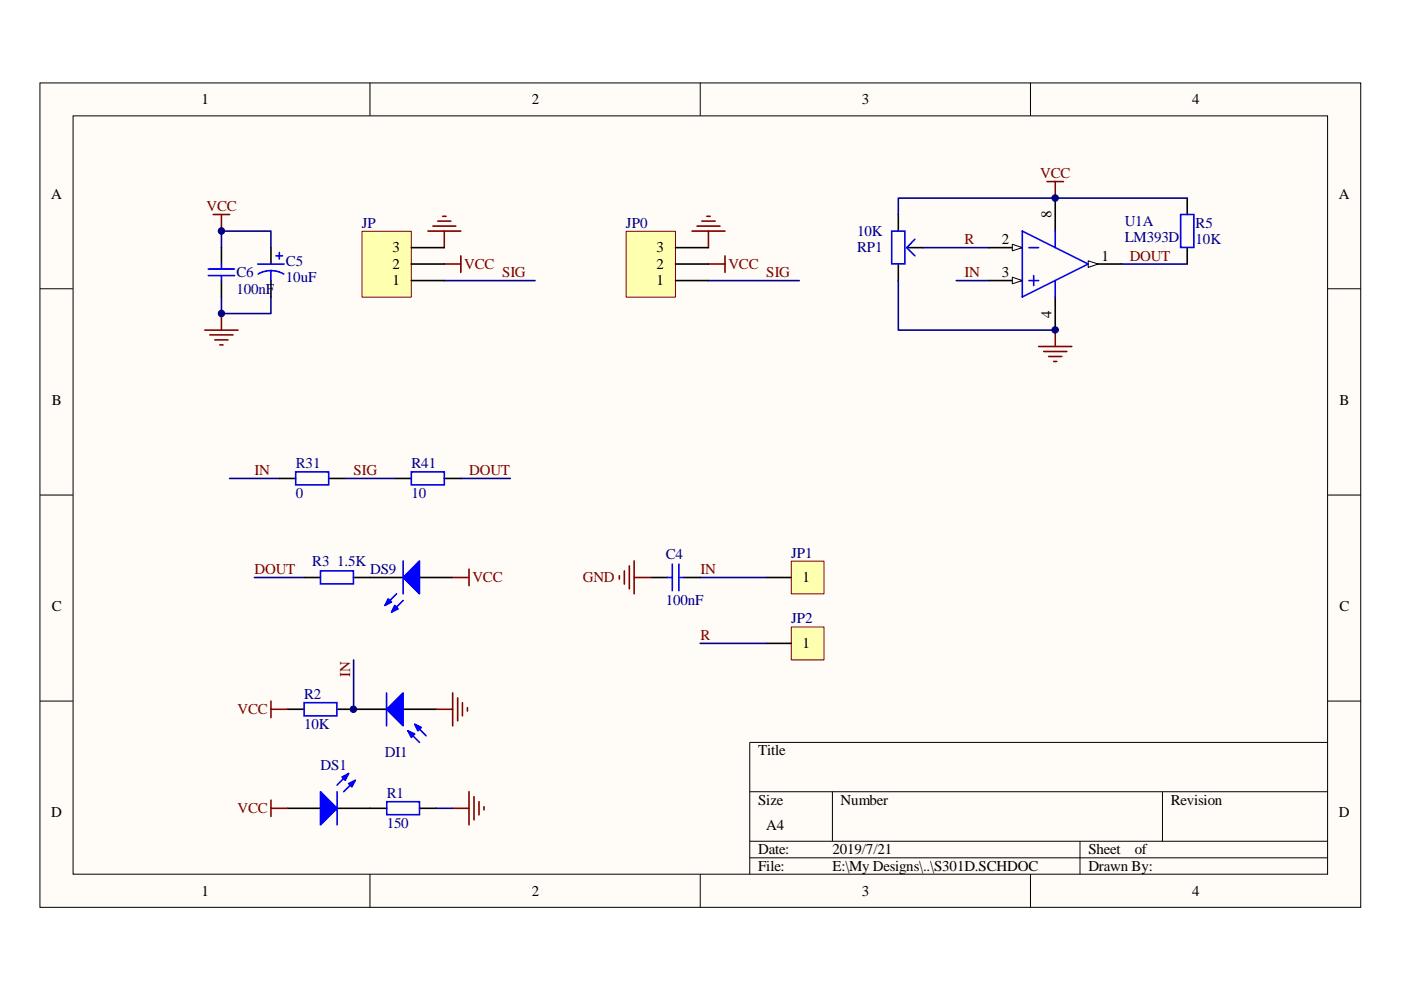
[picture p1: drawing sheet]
<svg xmlns="http://www.w3.org/2000/svg" width="297mm" height="210mm" viewBox="0 0 297 210" stroke-linecap="round" stroke-linejoin="round" font-family="sans-serif">
<path d="M8.5 17.6h280v174.8h-280z" fill="#fffcf8"/>
<path d="M8.5 17.6h280v174.8h-280z" fill="none" stroke="#000" stroke-width=".21"/>
<path d="M15.5 24.6h266v160.7h-266z" fill="#fffcf8"/>
<g fill="none" stroke="#000" stroke-width=".21">
<path d="M78.4 17.5v7M148.5 17.5v7M218.5 17.5v7M15.5 24.6h266v160.7h-266zM8.5 61.2h7M281.5 61.2h7M8.5 105h7M281.5 105h7M8.5 148.6h7M281.5 148.6h7M281.5 157.4h-122.5v27.9M159 167.9h122.5"/>
<path d="M159 178.4h122.5M176.5 167.9v10.5M229 178.4v6.9M246.5 167.9v10.5M78.4 185.3v7.1M148.5 185.3v7.1M159 181.9h122.5M218.5 185.3v7.1"/>
</g>
<g fill="none" stroke="#800000" stroke-width=".34">
<path d="M45.2 45.5h3.5M46.9 45.5v3.5M90.7 49h7M91.8 47.9h4.8M92.8 46.9h2.8M93.9 45.9h.7M94.2 56h3.5M94.2 49v3.5M97.7 54.2v3.6M43.4 70h7.1M44.5 71h4.9M45.6 72.1h2.7"/>
<path d="M46.6 73.1h.7M46.9 66.5v3.5M96 122.4h3.4M99.4 120.7v3.5"/>
</g>
<path d="M46.9 52.5v3.5M46.9 59.5v3.5M57.4 52.5v3.5M57.4 59.5v3.5M64.5 122.4h3.4M75 122.4h10.5M88.9 122.4h7.1" fill="none" stroke="#000" stroke-width=".34"/>
<g fill="#00f" stroke="#00f" stroke-width=".34">
<path d="M88.9 118.9v7l-3.4-3.5z" fill-rule="evenodd"/>
<path d="M82.3 127l.7 .6-1.4 .8z" fill-rule="evenodd"/>
<path d="M83.7 128.4l.7 .7-1.4 .7z" fill-rule="evenodd"/>
</g>
<g fill="none" stroke="#00f" stroke-width=".34">
<path d="M44.2 58.4h5.5M44.2 57h5.5M46.9 56v1M46.9 58.4v1.1M54.7 56h5.5M57.4 57.4l1.5 .2 1.3 .5M57.4 57.4l-1.4 .2-1.3 .5M57.4 57.4v2.1M58.5 54.2h1.4M59.2 53.5v1.4M85.5 118.9v7M67.9 121h7v2.8h-7z"/>
<path d="M84.1 125.9l-2.5 2.5M85.5 127.3l-2.5 2.5"/>
</g>
<path d="M46.9 52.5v-3.5h10.5v3.5M94.2 59.5h19.3M46.9 63v3.5h10.5v-3.5M53.9 122.4h10.6" fill="none" stroke="#000080" stroke-width=".34"/>
<path d="M76.8 49.1h10.4v13.9h-10.4z" fill="#ffffb0"/>
<path d="M76.8 49h10.4v14h-10.4z" fill="none" stroke="#800000" stroke-width=".21"/>
<path d="M87.2 59.5h7M87.2 56h7M87.2 52.5h7" fill="none" stroke="#000" stroke-width=".34"/>
<path d="M167.8 119h6.9v6.9h-6.9z" fill="#ffffb0"/>
<path d="M167.8 119h6.9v6.9h-6.9z" fill="none" stroke="#800000" stroke-width=".21"/>
<path d="M162.5 122.4h5.2" fill="none" stroke="#000" stroke-width=".34"/>
<path d="M167.8 133h6.9v6.9h-6.9z" fill="#ffffb0"/>
<path d="M167.8 132.9h6.9v7h-6.9z" fill="none" stroke="#800000" stroke-width=".21"/>
<path d="M162.5 136.4h5.2" fill="none" stroke="#000" stroke-width=".34"/>
<path d="M150.2 59.5h19.3M148.5 122.4h14M148.5 136.4h14" fill="none" stroke="#000080" stroke-width=".34"/>
<path d="M146.7 49h7M147.8 47.9h4.9M148.8 46.9h2.8M149.9 45.9h.7M150.2 56h3.5M150.2 49v3.5M153.7 54.2v3.6" fill="none" stroke="#800000" stroke-width=".34"/>
<path d="M132.8 49.1h10.4v13.9h-10.4z" fill="#ffffb0"/>
<path d="M132.8 49h10.4v14h-10.4z" fill="none" stroke="#800000" stroke-width=".21"/>
<g fill="none" stroke="#000" stroke-width=".34">
<path d="M143.2 59.5h7M143.2 56h7M143.2 52.5h7M190.5 45.5v3.5M190.5 56v3.5M192.2 52.5h3.5M209.7 59.5h7M223.7 42v7M251.7 42v3.5M251.7 52.5v3.5M59.2 101.4h3.5M69.7 101.4h3.5"/>
<path d="M83.7 101.4h3.5M94.2 101.4h3.5M138 122.4h3.5M144.9 122.4h3.6M61 150.4h3.5M71.5 150.4h10.5M85.5 150.4h7M61 171.4h6.9M71.5 171.4h10.5M88.9 171.4h3.6"/>
</g>
<g fill="#00f" stroke="#00f" stroke-width=".34">
<path d="M67.9 167.9l3.6 3.5-3.6 3.5z" fill-rule="evenodd"/>
<path d="M73.9 166.1l1.4-.6-.7 1.3z" fill-rule="evenodd"/>
<path d="M72.5 164.7l1.4-.7-.7 1.5z" fill-rule="evenodd"/>
<path d="M82 150.4l3.5-3.5v7z" fill-rule="evenodd"/>
<path d="M86.5 155l1.4 .6-.7 .8z" fill-rule="evenodd"/>
<path d="M87.9 153.6l1.4 .6-.7 .8z" fill-rule="evenodd"/>
</g>
<g fill="none" stroke="#00f" stroke-width=".34">
<path d="M189.1 49h2.8v6.9h-2.8zM194 50.7l-1.8 1.8 1.8 1.7M250.3 45.5h2.8v7h-2.8zM62.7 100h7v2.8h-7zM87.2 100h7v2.8h-7zM142.5 119.6v5.6M143.9 119.6v5.6M141.5 122.4h1M143.9 122.4h1M64.5 149h6.9v2.8h-6.9zM82 146.9v7M86.5 155l2.4 2.4"/>
<path d="M87.9 153.6l2.4 2.4M71.5 167.9v7M73.9 164l-2.4 2.5M75.3 165.5l-2.4 2.4M82 170h6.9v2.7h-6.9z"/>
</g>
<path d="M190.5 59.5v10.5h33.2M195.7 52.5h14M202.7 59.5h7M237.7 56h14M251.7 42h-61.2v3.5M48.7 101.4h10.5M73.2 101.4h10.5M97.7 101.4h10.5M75 139.9v10.5M92.5 171.4h3.5" fill="none" stroke="#000080" stroke-width=".34"/>
<g fill="none" stroke="#800000" stroke-width=".34">
<path d="M222 38.5h3.5M223.7 38.5v3.5M220.2 73.5h7M221.3 74.5h4.9M222.3 75.6h2.8M223.4 76.6h.7M223.7 70v3.5M133.4 120v4.9M134.5 118.9v7M131.3 122.1v.7M132.4 121v2.8M134.5 122.4h3.5"/>
<path d="M57.4 150.4h3.6M57.4 148.6v3.6M92.5 150.4h3.5M96 146.9v7M97 148v4.8M98 149v2.8M99.1 150v.8M57.4 169.6v3.5M57.4 171.4h3.6M96 171.4h3.4M99.4 167.9v7M100.5 168.9v4.9"/>
<path d="M101.6 170v2.8M102.6 171v.7"/>
</g>
<path d="M214.6 58.8l2.1 .7-2.1 .7z" fill-rule="evenodd" fill="#fffcf8" stroke="#000" stroke-width=".21"/>
<path d="M209.7 52.5h7" fill="none" stroke="#000" stroke-width=".34"/>
<path d="M214.6 51.8l2.1 .7-2.1 .7z" fill-rule="evenodd" fill="#fffcf8" stroke="#000" stroke-width=".21"/>
<path d="M230.7 56h7M223.7 63v7" fill="none" stroke="#000" stroke-width=".34"/>
<path d="M230.7 55.3l2.1 .7-2.1 .7z" fill-rule="evenodd" fill="#fffcf8" stroke="#000" stroke-width=".21"/>
<path d="M216.7 49l14 7-14 7zM218.1 52.5h2.1M218.1 59.5h2.1M219.2 58.4v2.2M223.7 49v3.5M223.7 59.5v3.5" fill="none" stroke="#00f" stroke-width=".34"/>
<g fill="#000080" stroke="#000080" stroke-width=".21">
<circle cx="46.9" cy="66.4" r=".68"/>
<circle cx="46.9" cy="49" r=".68"/>
<circle cx="74.9" cy="150.4" r=".68"/>
<circle cx="223.7" cy="70" r=".69"/>
<circle cx="223.7" cy="42" r=".69"/>
</g>
<g font-size="3.2">
<text x="42.7" y="22">1</text>
<text x="112.7" y="22">2</text>
<text x="182.7" y="22">3</text>
<text x="252.7" y="22">4</text>
<text x="10.8" y="42.1">A</text>
<text x="223" y="46.2" transform="rotate(-90 223 46.2)">8</text>
<text x="283.9" y="42.1">A</text>
<text x="83.2" y="53.5">3</text>
<text x="139.2" y="53.5">3</text>
<text x="212.4" y="51.8">2</text>
<text x="83.2" y="57">2</text>
<text x="139.2" y="57">2</text>
<text x="212.4" y="58.8">3</text>
<text x="233.6" y="55.3">1</text>
<text x="83.2" y="60.5">1</text>
<text x="139.2" y="60.5">1</text>
<text x="223" y="67.4" transform="rotate(-90 223 67.4)">4</text>
<text x="11" y="85.9">B</text>
<text x="284" y="85.9">B</text>
<text x="170.2" y="123.5">1</text>
<text x="11" y="129.6">C</text>
<text x="284" y="129.6">C</text>
<text x="170.2" y="137.4">1</text>
<text x="160.7" y="160.2">Title</text>
<text x="10.8" y="173.3">D</text>
<text x="160.7" y="170.7">Size</text>
<text x="178.2" y="170.7">Number</text>
<text x="248.2" y="170.7">Revision</text>
<text x="283.9" y="173.3">D</text>
<text x="162.5" y="175.9">A4</text>
<text x="160.7" y="181.2">Date:</text>
<text x="160.7" y="184.6">File:</text>
<text x="176.5" y="181.2">2019/7/21</text>
<text x="176.5" y="184.6">E:\My Designs\..\S301D.SCHDOC</text>
<text x="230.8" y="181.2">Sheet</text>
<text x="230.8" y="184.6">Drawn By:</text>
<text x="240.6" y="181.2">of</text>
<text x="42.7" y="189.9">1</text>
<text x="112.7" y="189.9">2</text>
<text x="182.7" y="189.9">3</text>
<text x="252.7" y="189.9">4</text>
</g>
<g font-size="3.2" fill="#800000">
<text x="220.6" y="37.8">VCC</text>
<text x="43.8" y="44.8">VCC</text>
<text x="204.5" y="51.8">R</text>
<text x="98.4" y="57">VCC</text>
<text x="106.5" y="58.8">SIG</text>
<text x="154.4" y="57">VCC</text>
<text x="162.5" y="58.8">SIG</text>
<text x="204.5" y="58.8">IN</text>
<text x="239.5" y="55.3">DOUT</text>
<text x="54" y="100.7">IN</text>
<text x="75" y="100.7">SIG</text>
<text x="99.5" y="100.7">DOUT</text>
<text x="54" y="121.7">DOUT</text>
<text x="100.2" y="123.5">VCC</text>
<text x="123.6" y="123.5">GND</text>
<text x="148.5" y="121.7">IN</text>
<text x="148.5" y="135.7">R</text>
<text x="74.2" y="143.4" transform="rotate(-90 74.2 143.4)">IN</text>
<text x="50.4" y="151.4">VCC</text>
<text x="50.4" y="172.4">VCC</text>
</g>
<g font-size="3.2" fill="#000080">
<text x="238.5" y="47.9">U1A</text>
<text x="76.7" y="48.3">JP</text>
<text x="132.7" y="48.3">JP0</text>
<text x="181.7" y="53.5">RP1</text>
<text x="181.7" y="50">10K</text>
<text x="238.5" y="51.4">LM393D</text>
<text x="253.5" y="48.3">R5</text>
<text x="253.5" y="51.8">10K</text>
<text x="50.1" y="58.8">C6</text>
<text x="60.6" y="56.3">C5</text>
<text x="60.6" y="59.8">10uF</text>
<text x="50.1" y="62.2">100nF</text>
<text x="62.7" y="99.3">R31</text>
<text x="87.2" y="99.3">R41</text>
<text x="62.7" y="105.6">0</text>
<text x="87.2" y="105.6">10</text>
<text x="66.2" y="119.9">R3</text>
<text x="71.5" y="119.9">1.5K</text>
<text x="141.1" y="118.5">C4</text>
<text x="167.7" y="118.2">JP1</text>
<text x="78.5" y="121.7">DS9</text>
<text x="141.1" y="128.3">100nF</text>
<text x="167.7" y="132.2">JP2</text>
<text x="64.5" y="148.3">R2</text>
<text x="64.5" y="154.6">10K</text>
<text x="81.6" y="160.5">DI1</text>
<text x="68" y="163.3">DS1</text>
<text x="82" y="169.3">R1</text>
<text x="82" y="175.5">150</text>
</g>
</svg>
